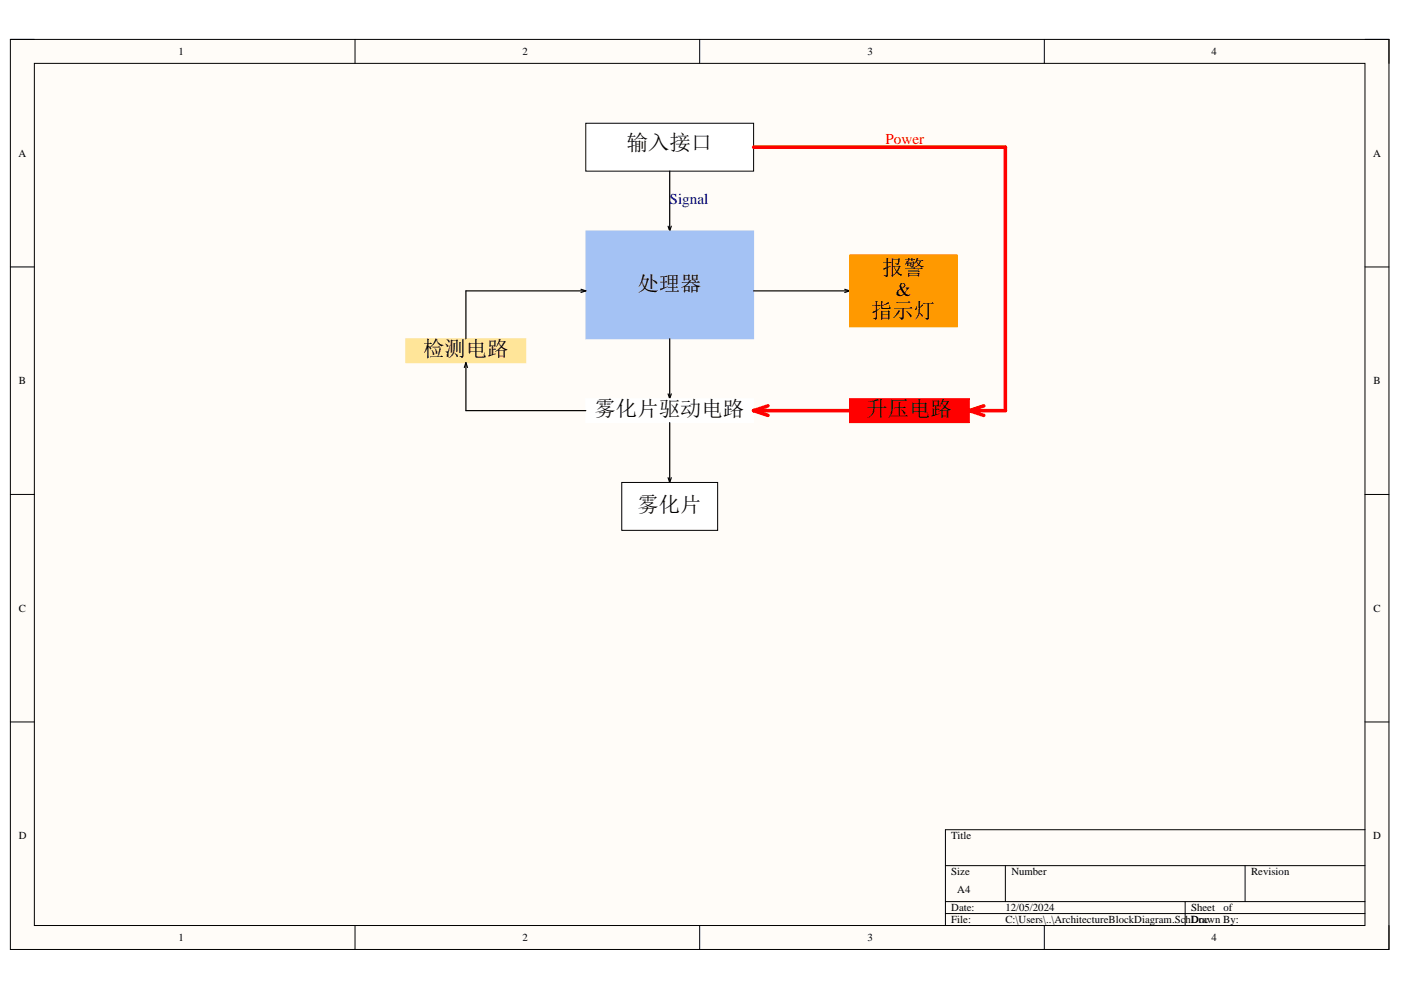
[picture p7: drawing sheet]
<svg xmlns="http://www.w3.org/2000/svg" width="297mm" height="210mm" viewBox="0 0 297 210" stroke-linecap="round" stroke-linejoin="round" font-family="sans-serif">
<path d="M2.2 8.4h292.3v192.9h-292.3z" fill-rule="evenodd" fill="#fffcf8"/>
<path d="M2.2 8.4h292.3v192.9h-292.3z" fill="none" stroke="#000" stroke-width=".21"/>
<path d="M7.3 13.4h282.1v182.8h-282.1z" fill-rule="evenodd" fill="#fffcf8"/>
<g fill="none" stroke="#000" stroke-width=".21">
<path d="M2.2 8.4h5.1M7.3 13.4h282.1v182.8h-282.1zM75.3 8.4v5M148.3 8.4v5M221.4 8.4v5M289.4 8.4h5.1v5M2.2 56.6h5.1M289.4 56.6h5.1M2.2 104.8h5.1M289.4 104.8h5.1M2.2 153.1h5.1M289.4 153.1h5.1"/>
<path d="M289.4 175.9h-89v20.3M75.3 196.2v5.1M148.3 196.2v5.1M200.4 183.5h89M200.4 191.2h89M200.4 193.7h89M213.2 183.5v7.7M221.4 196.2v5.1M251.3 191.2v5M264 183.5v7.7M294.5 196.2v5.1"/>
</g>
<path d="M124.2 26.1h35.6v10.2h-35.6z" fill-rule="evenodd" fill="#fff"/>
<path d="M124.2 26.1h35.6v10.2h-35.6z" fill="none" stroke="#000" stroke-width=".21"/>
<path d="M142 36.3v12.7M141.6 48l.4 1M142.3 48l-.3 1" fill="none" stroke="#000" stroke-width=".25"/>
<path d="M124.2 49h35.6v22.8h-35.6z" fill-rule="evenodd" fill="#a4c2f4"/>
<path d="M124.2 49h35.6v22.8h-35.6z" fill="none" stroke="#a4c2f4" stroke-width=".21"/>
<path d="M142 71.8v12.7M159.8 61.7h20.3M179.1 61.3l1 .4M180.1 61.7l-1 .3M141.6 83.5l.4 1M142.3 83.5l-.3 1" fill="none" stroke="#000" stroke-width=".25"/>
<path d="M124.2 84.5h35.6v5.1h-35.6z" fill-rule="evenodd" fill="#fff"/>
<path d="M124.2 84.5h35.6v5.1h-35.6z" fill="none" stroke="#fff" stroke-width=".21"/>
<path d="M159.8 87.1h27.9M162.8 86l-3 1.1 3 1" fill="none" stroke="#f00" stroke-width=".76"/>
<path d="M142 89.6v12.7M141.6 101.3l.4 1M142.3 101.3l-.3 1" fill="none" stroke="#000" stroke-width=".25"/>
<path d="M131.8 102.3h20.4v10.1h-20.4z" fill-rule="evenodd" fill="#fff"/>
<path d="M131.8 102.3h20.4v10.1h-20.4z" fill="none" stroke="#000" stroke-width=".21"/>
<path d="M180.1 54.1h22.9v15.2h-22.9z" fill-rule="evenodd" fill="#f90"/>
<path d="M180.1 54.1h22.9v15.2h-22.9z" fill="none" stroke="#f90" stroke-width=".21"/>
<path d="M180.1 84.5h25.4v5.1h-25.4z" fill-rule="evenodd" fill="#f00"/>
<path d="M180.1 84.5h25.4v5.1h-25.4z" fill="none" stroke="#f00" stroke-width=".21"/>
<path d="M86.1 71.8h25.4v5.1h-25.4z" fill-rule="evenodd" fill="#ffe599"/>
<path d="M86.1 71.8h25.4v5.1h-25.4z" fill="none" stroke="#ffe599" stroke-width=".21"/>
<path d="M159.8 31.2h53.4v55.9h-7.7M205.5 87.1l3.1 1M208.6 86l-3.1 1.1" fill="none" stroke="#f00" stroke-width=".76"/>
<path d="M98.8 76.9v10.2h25.4M98.8 76.9l-.4 1M98.8 76.9l.3 1M123.2 61.3l1 .4M124.2 61.7h-25.4v10.1M124.2 61.7l-1 .3" fill="none" stroke="#000" stroke-width=".25"/>
<g font-size="4.5">
<text x="132.9" y="31.8">输入接口</text>
<text x="187" y="58.2">报警</text>
<text x="135.2" y="61.8">处理器</text>
<text x="184.7" y="67.3">指示灯</text>
<text x="89.7" y="75.5">检测电路</text>
<text x="126.1" y="88.2">雾化片驱动电路</text>
<text x="183.7" y="88.2">升压电路</text>
<text x="135.2" y="108.5">雾化片</text>
</g>
<text font-size="4.1" x="189.9" y="62.8">&amp;</text>
<text font-size="3.2" fill="#f00" x="187.7" y="30.5">Power</text>
<text font-size="3.2" fill="#000080" x="142" y="43.2">Signal</text>
<g font-size="2.3">
<text x="37.9" y="11.7">1</text>
<text x="110.8" y="11.7">2</text>
<text x="183.9" y="11.7">3</text>
<text x="256.9" y="11.7">4</text>
<text x="3.9" y="33.2">A</text>
<text x="291.1" y="33.2">A</text>
<text x="4" y="81.5">B</text>
<text x="291.2" y="81.5">B</text>
<text x="4" y="129.7">C</text>
<text x="291.2" y="129.7">C</text>
<text x="4" y="177.9">D</text>
<text x="201.7" y="177.9">Title</text>
<text x="291.1" y="177.9">D</text>
<text x="201.7" y="185.6">Size</text>
<text x="214.4" y="185.6">Number</text>
<text x="265.3" y="185.6">Revision</text>
<text x="203" y="189.4">A4</text>
<text x="201.7" y="193.2">Date:</text>
<text x="201.7" y="195.7">File:</text>
<text x="213.2" y="193.2">12/05/2024</text>
<text x="213.2" y="195.7">C:\Users\..\ArchitectureBlockDiagram.SchDoc</text>
<text x="252.5" y="193.2">Sheet</text>
<text x="254.2" y="195.7">rawn By:</text>
<text x="259.4" y="193.2">of</text>
<text x="37.9" y="199.5">1</text>
<text x="110.8" y="199.5">2</text>
<text x="183.9" y="199.5">3</text>
<text x="256.9" y="199.5">4</text>
</g>
</svg>
